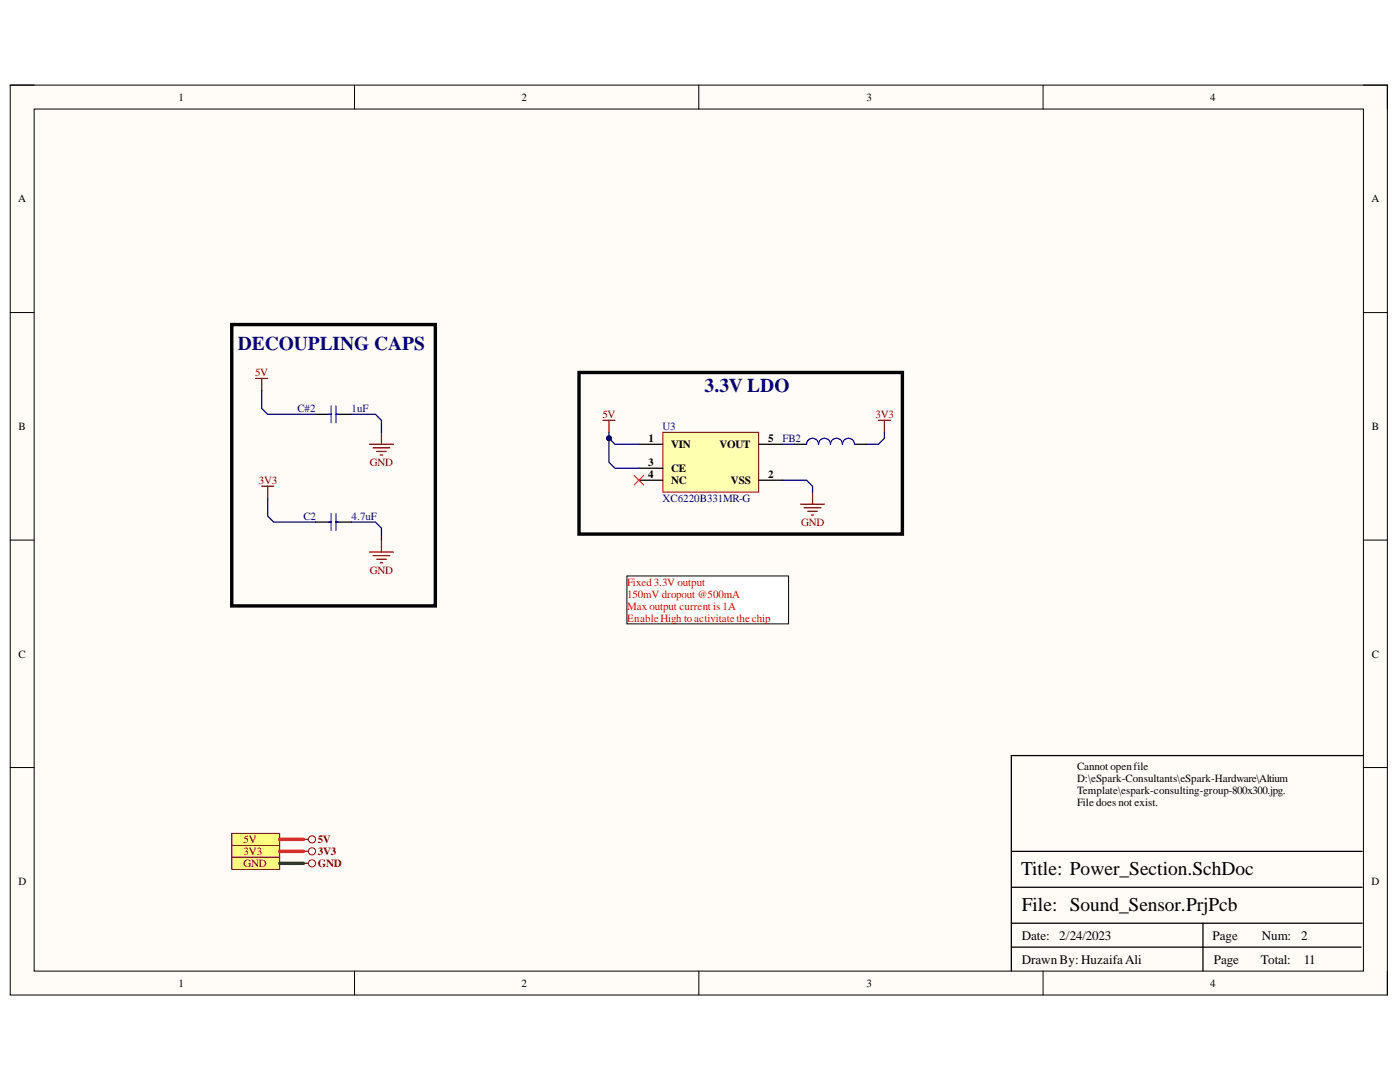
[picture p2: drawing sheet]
<svg xmlns="http://www.w3.org/2000/svg" width="279mm" height="216mm" viewBox="0 0 279 216" stroke-linecap="round" stroke-linejoin="round" font-family="sans-serif">
<path d="M2 17h274.9v181.5h-274.9z" fill-rule="evenodd" fill="#fffcf8"/>
<path d="M2 17h274.9v181.5h-274.9z" fill="none" stroke="#000" stroke-width=".2"/>
<path d="M6.8 21.8h265.3v172h-265.3z" fill-rule="evenodd" fill="#fffcf8"/>
<g fill="none" stroke="#000" stroke-width=".2">
<path d="M2 17h4.8M70.7 17v4.8M139.5 17v4.8M208.2 17v4.8M272.1 17h4.8v4.8M6.8 21.8h265.3v172h-265.3zM2 62.4h4.8M272.1 62.4h4.8M2 107.8h4.8M272.1 107.8h4.8M2 153.2h4.8M272.1 153.2h4.8"/>
<path d="M70.8 193.8v4.7M139.5 193.8v4.7M208.2 193.8v4.7M276.9 193.8v4.7"/>
</g>
<path d="M272.1 150.8h-70.3v43M201.8 177h70.1M201.8 169.9h70.1M201.8 189h69.8M201.8 184.2h70.1M240.1 184.2v9.6" fill="none" stroke="#000" stroke-width=".25"/>
<path d="M132.3 86.3h19.1v11.9h-19.1z" fill-rule="evenodd" fill="#ffffb0"/>
<path d="M132.3 86.3h19.1v11.9h-19.1z" fill="none" stroke="#800000" stroke-width=".2"/>
<path d="M127.5 88.7h4.8M127.5 95.8h4.8M127.5 93.4h4.8M151.4 88.7h4.8M151.4 95.8h4.8" fill="none" stroke="#000" stroke-width=".25"/>
<g fill="none" stroke="#800000" stroke-width=".25">
<path d="M52.2 97h2.4M53.4 97v2.4M120.3 83.9h2.4M121.5 83.9v2.4M162.2 98.2v2.4M175.3 83.9h2.4M176.5 83.9v2.4M73.7 110.2h4.8M74.5 110.9h3.3M75.2 111.6h1.9M75.9 112.3h.5M76.1 107.8v2.4"/>
<path d="M159.8 100.6h4.8M160.5 101.3h3.3M161.2 102h1.9M161.9 102.7h.5"/>
</g>
<path d="M126.6 94.9l1.9 1.9M128.5 94.9l-1.9 1.9" fill="none" stroke="#f00" stroke-width=".2"/>
<path d="M125.1 114.9h32.3v9.6h-32.3z" fill-rule="evenodd" fill="#fff"/>
<path d="M125.1 114.9h32.3v9.6h-32.3z" fill="none" stroke="#000" stroke-width=".2"/>
<path d="M46.3 64.8h40.6v56.1h-40.6zM115.6 74.3h64.5v32.3h-64.5z" fill="none" stroke="#000" stroke-width=".68"/>
<path d="M46.3 168.7h9.5v2.4h-9.5z" fill-rule="evenodd" fill="#ffff80"/>
<path d="M46.3 168.7h9.5v2.4h-9.5z" fill="none" stroke="#800000" stroke-width=".2"/>
<path d="M46.3 171.1h9.5v2.4h-9.5z" fill-rule="evenodd" fill="#ffff80"/>
<g fill="none" stroke="#800000" stroke-width=".2">
<path d="M46.3 171.1h9.5v2.4h-9.5z"/>
<circle cx="62.3" cy="169.9" r=".72"/>
<circle cx="62.3" cy="172.3" r=".72"/>
</g>
<path d="M60.6 169.9h.9M60.6 172.3h.9" fill="none" stroke="#800000" stroke-width=".25"/>
<path d="M46.3 166.3h9.5v2.4h-9.5z" fill-rule="evenodd" fill="#ffff80"/>
<g fill="none" stroke="#800000" stroke-width=".2">
<path d="M46.3 166.3h9.5v2.4h-9.5z"/>
<circle cx="62.3" cy="167.5" r=".72"/>
</g>
<path d="M51 75.5h2.4M52.2 75.5v2.4M73.7 88.7h4.8M74.5 89.4h3.3M75.2 90.1h1.9M75.9 90.8h.5M76.1 86.3v2.4M60.6 167.5h.9" fill="none" stroke="#800000" stroke-width=".25"/>
<path d="M63 82.7h3.1M67 82.7h3.1M158.6 88.7h2.4M170.5 88.7h2.4M63 104.2h3.1M67 104.2h3.1" fill="none" stroke="#000" stroke-width=".25"/>
<path d="M65.6 82.7h.5M66.1 81v3.4M67 81v3.4M67 82.7h.5M161 88.7a1.19 1.19 0 0 1 1.2-1.2 1.19 1.19 0 0 1 1.2 1.2 1.19 1.19 0 0 1 1.2-1.2 1.19 1.19 0 0 1 1.1 1.2 1.19 1.19 0 0 1 1.2-1.2 1.19 1.19 0 0 1 1.2 1.2 1.2 1.2 0 0 1 1.2-1.2 1.2 1.2 0 0 1 1.2 1.2M65.6 104.2h.5M66.1 102.5v3.4M67 102.5v3.4M67 104.2h.5" fill="none" stroke="#00f" stroke-width=".25"/>
<path d="M52.2 77.9v3.6l1.2 1.2h9.6M53.4 99.4v3.6l1.2 1.2h8.4M121.5 87.5v4.7l1.2 1.2h4.8" fill="none" stroke="#000080" stroke-width=".25"/>
<path d="M55.8 172.3h4.8" fill="none" stroke="#274e13" stroke-width=".68"/>
<path d="M55.8 169.9h4.8M55.8 167.5h4.8" fill="none" stroke="#f00" stroke-width=".68"/>
<circle cx="121.5" cy="87.5" r=".48" fill="#000080"/>
<circle cx="121.5" cy="87.5" r=".48" fill="none" stroke="#000080" stroke-width=".2"/>
<path d="M121.5 86.3v1.2l1.2 1.2h4.8" fill="none" stroke="#000080" stroke-width=".25"/>
<circle cx="121.5" cy="87.5" r=".48" fill="#000080"/>
<circle cx="121.5" cy="87.5" r=".48" fill="none" stroke="#000080" stroke-width=".2"/>
<path d="M70.1 82.7h4.8l1.2 1.2v2.4M156.2 95.8h4.8l1.2 1.2v1.2M156.2 88.7h2.4M176.5 86.3v1.2l-1.2 1.2h-2.4M70.1 104.2h4.8l1.2 1.2v2.4" fill="none" stroke="#000080" stroke-width=".25"/>
<g font-size="3.9" fill="#000080">
<text x="47.4" y="69.9">DECOUPLING CAPS</text>
<text x="140.6" y="78.3">3.3V LDO</text>
</g>
<g font-size="3.9">
<text x="203.8" y="174.5">Title: Power_Section.SchDoc</text>
<text x="203.9" y="181.7">File: Sound_Sensor.PrjPcb</text>
</g>
<g font-size="2.6">
<text x="203.9" y="187.5">Date:</text>
<text x="211.4" y="187.5">2/24/2023</text>
<text x="242" y="187.5">Page</text>
<text x="251.8" y="187.5">Num:</text>
<text x="259.7" y="187.5">2</text>
<text x="203.9" y="192.3">Drawn By: HuzaifaAli</text>
<text x="242.3" y="192.3">Page</text>
<text x="251.6" y="192.3">Total:</text>
<text x="260.2" y="192.3">11</text>
</g>
<g font-size="2.2">
<text x="35.6" y="20.1">1</text>
<text x="104.1" y="20.1">2</text>
<text x="172.9" y="20.1">3</text>
<text x="241.5" y="20.1">4</text>
<text x="3.6" y="40.4">A</text>
<text x="273.7" y="40.4">A</text>
<text x="3.7" y="85.8">B</text>
<text x="129.5" y="88.2">1</text>
<text x="133.9" y="89.4">VIN</text>
<text x="143.6" y="89.4">VOUT</text>
<text x="153.3" y="88.2">5</text>
<text x="273.8" y="85.8">B</text>
<text x="129.4" y="93">3</text>
<text x="129.4" y="95.4">4</text>
<text x="133.9" y="94.2">CE</text>
<text x="153.3" y="95.4">2</text>
<text x="133.9" y="96.6">NC</text>
<text x="145.9" y="96.6">VSS</text>
<text x="3.7" y="131.3">C</text>
<text x="273.8" y="131.3">C</text>
<text x="214.9" y="153.7">Cannot openfile</text>
<text x="214.9" y="156">D:\eSpark-Consultants\eSpark-Hardware\Altium</text>
<text x="214.9" y="158.5">Template\espark-consulting-group-800x300.jpg.</text>
<text x="214.9" y="160.8">File does not exist.</text>
<text x="3.7" y="176.7">D</text>
<text x="273.7" y="176.7">D</text>
<text x="35.6" y="196.9">1</text>
<text x="104.1" y="196.9">2</text>
<text x="172.9" y="196.9">3</text>
<text x="241.5" y="196.9">4</text>
</g>
<g font-size="2.2" fill="#800000">
<text x="50.9" y="75.1">5V</text>
<text x="120.2" y="83.4">5V</text>
<text x="174.7" y="83.4">3V3</text>
<text x="73.8" y="93">GND</text>
<text x="51.7" y="96.6">3V3</text>
<text x="159.9" y="105">GND</text>
<text x="73.8" y="114.5">GND</text>
<text x="48.6" y="170.7">3V3</text>
<text x="48.6" y="173">GND</text>
<text x="48.6" y="168.3">5V</text>
<text x="63.4" y="170.7">3V3</text>
<text x="63.4" y="173">GND</text>
<text x="63.4" y="168.3">5V</text>
</g>
<g font-size="2.2" fill="#000080">
<text x="59.4" y="82.2">C#2</text>
<text x="70.2" y="82.2">1uF</text>
<text x="132.2" y="85.8">U3</text>
<text x="156.2" y="88.2">FB2</text>
<text x="132.2" y="100.2">XC6220B331MR-G</text>
<text x="60.5" y="103.7">C2</text>
<text x="70.2" y="103.7">4.7uF</text>
</g>
<g font-size="2.2" fill="#f00">
<text x="125.1" y="116.9">Fixed3.3V output</text>
<text x="125.1" y="119.3">150mV dropout @500mA</text>
<text x="125.1" y="121.6">Max output current is 1A</text>
<text x="125.1" y="124.1">EnableHigh to activitatethechip</text>
</g>
</svg>
